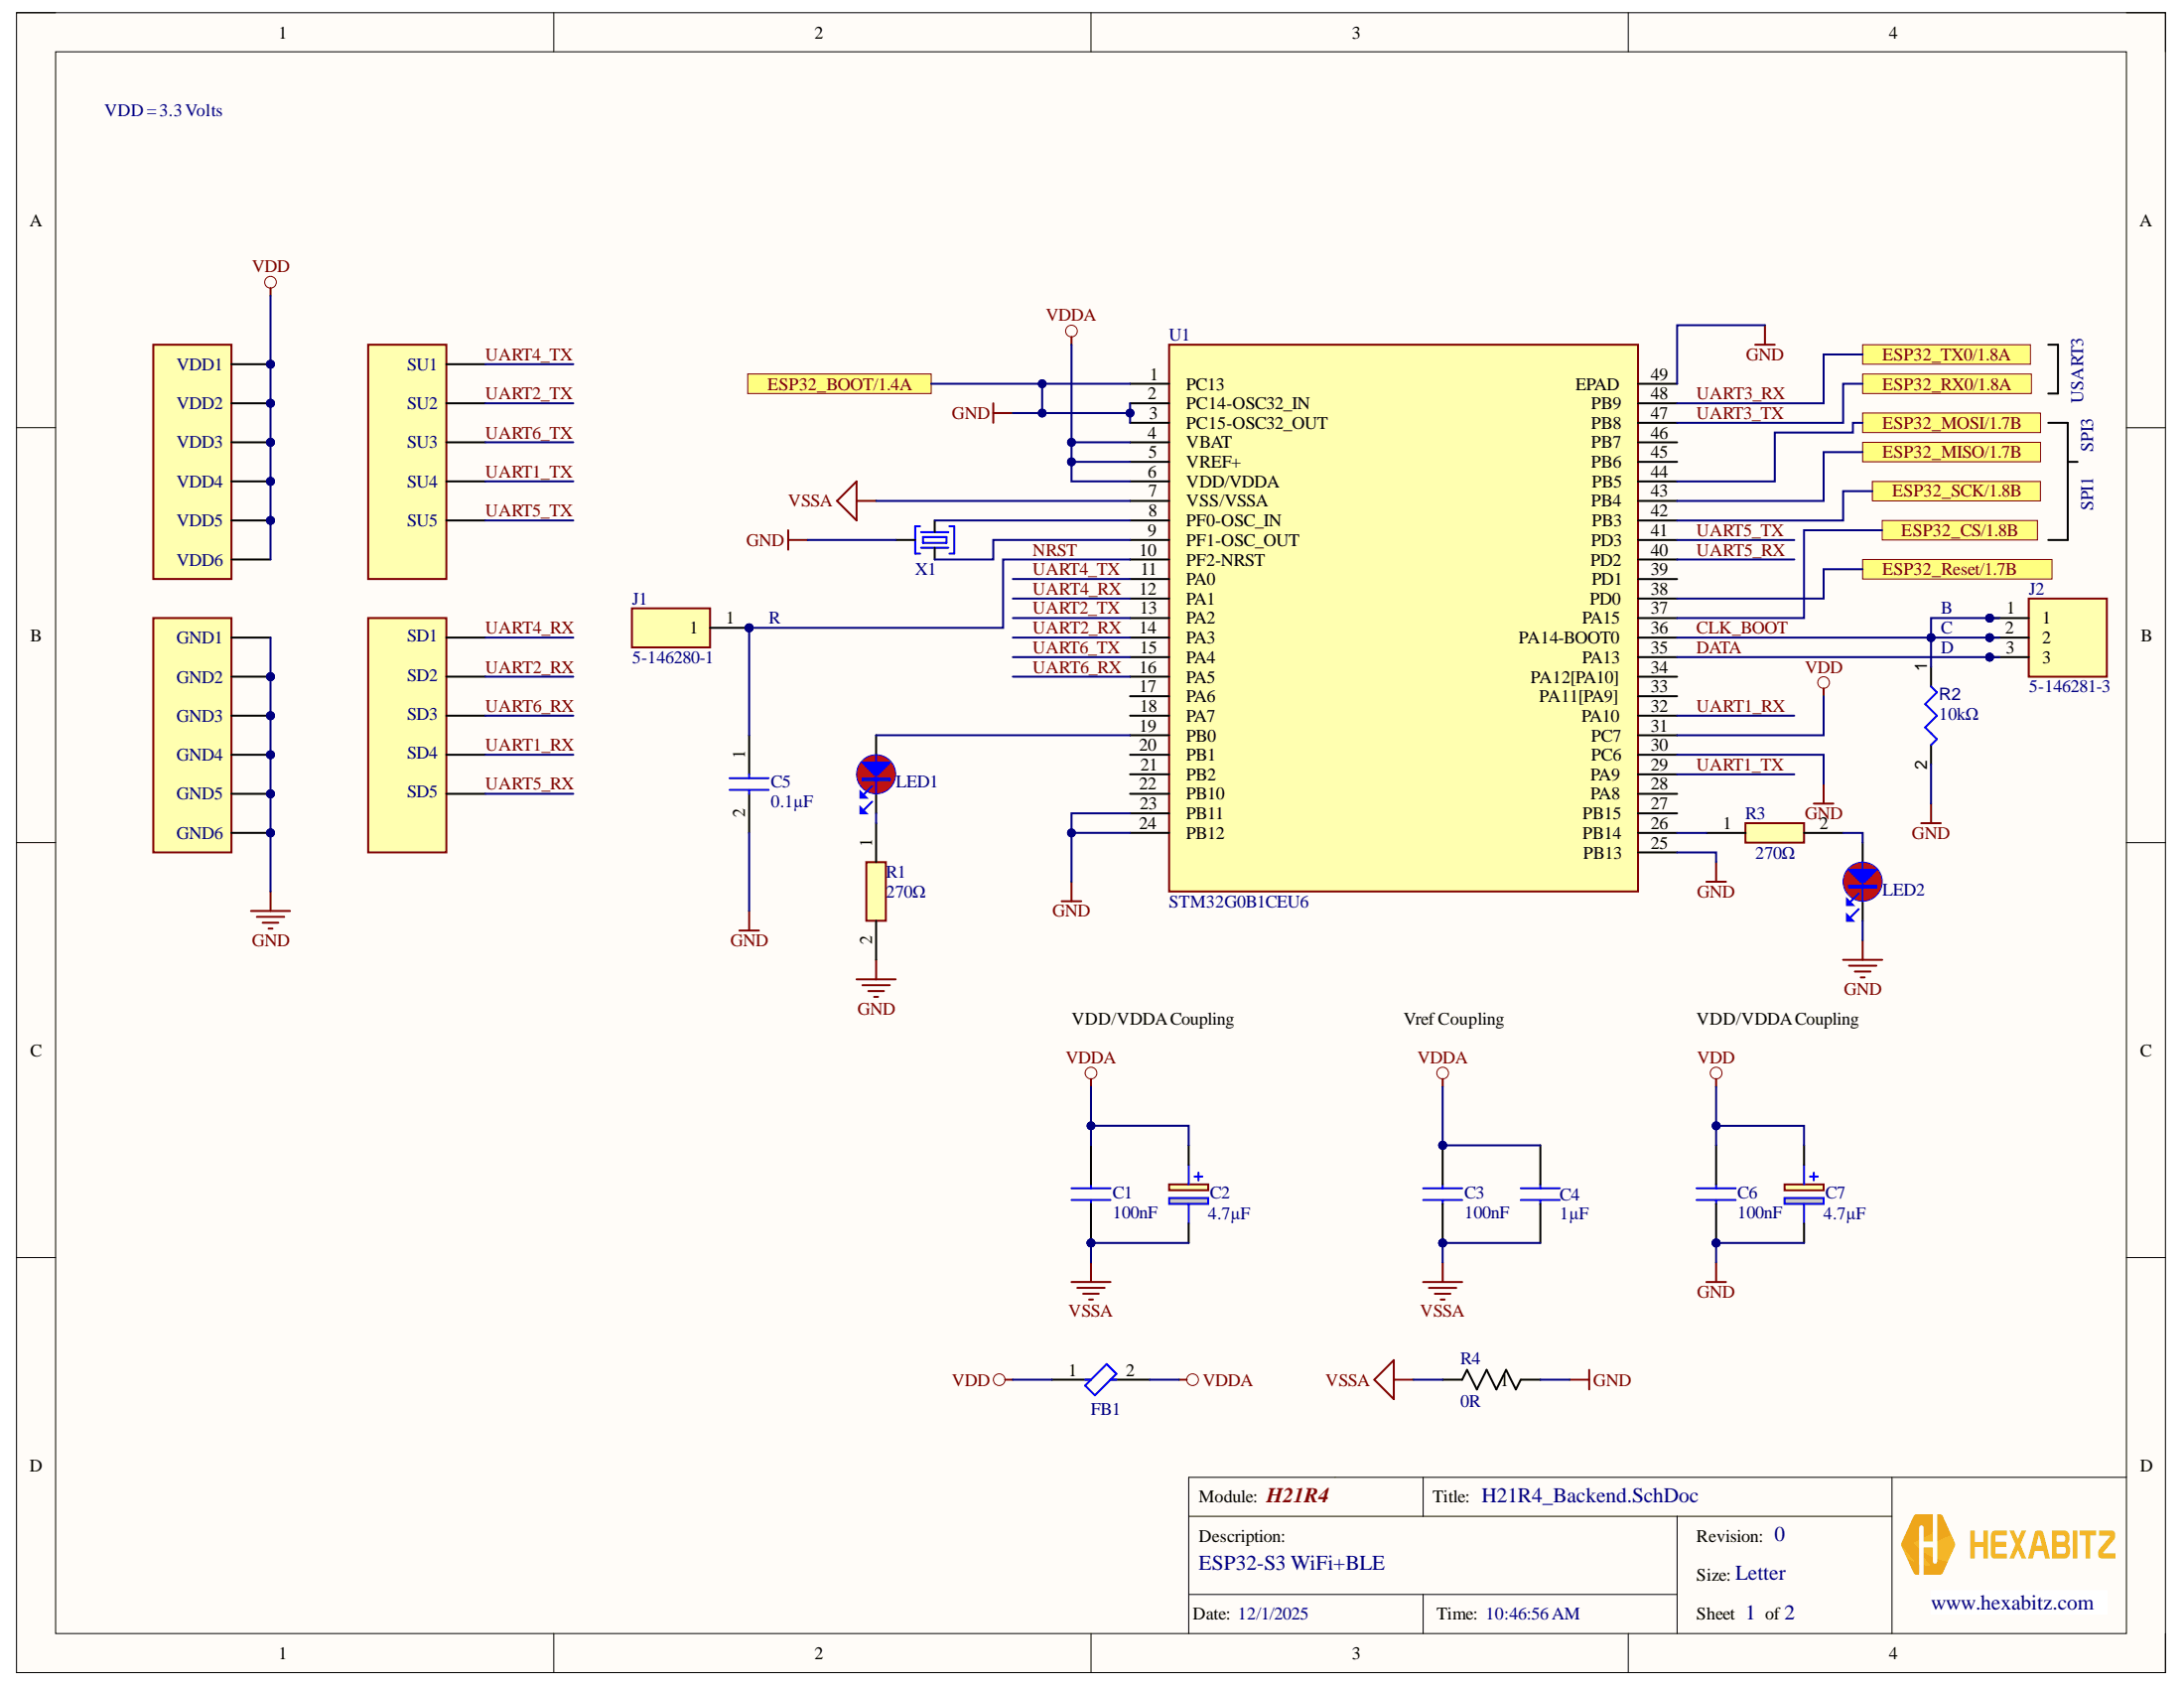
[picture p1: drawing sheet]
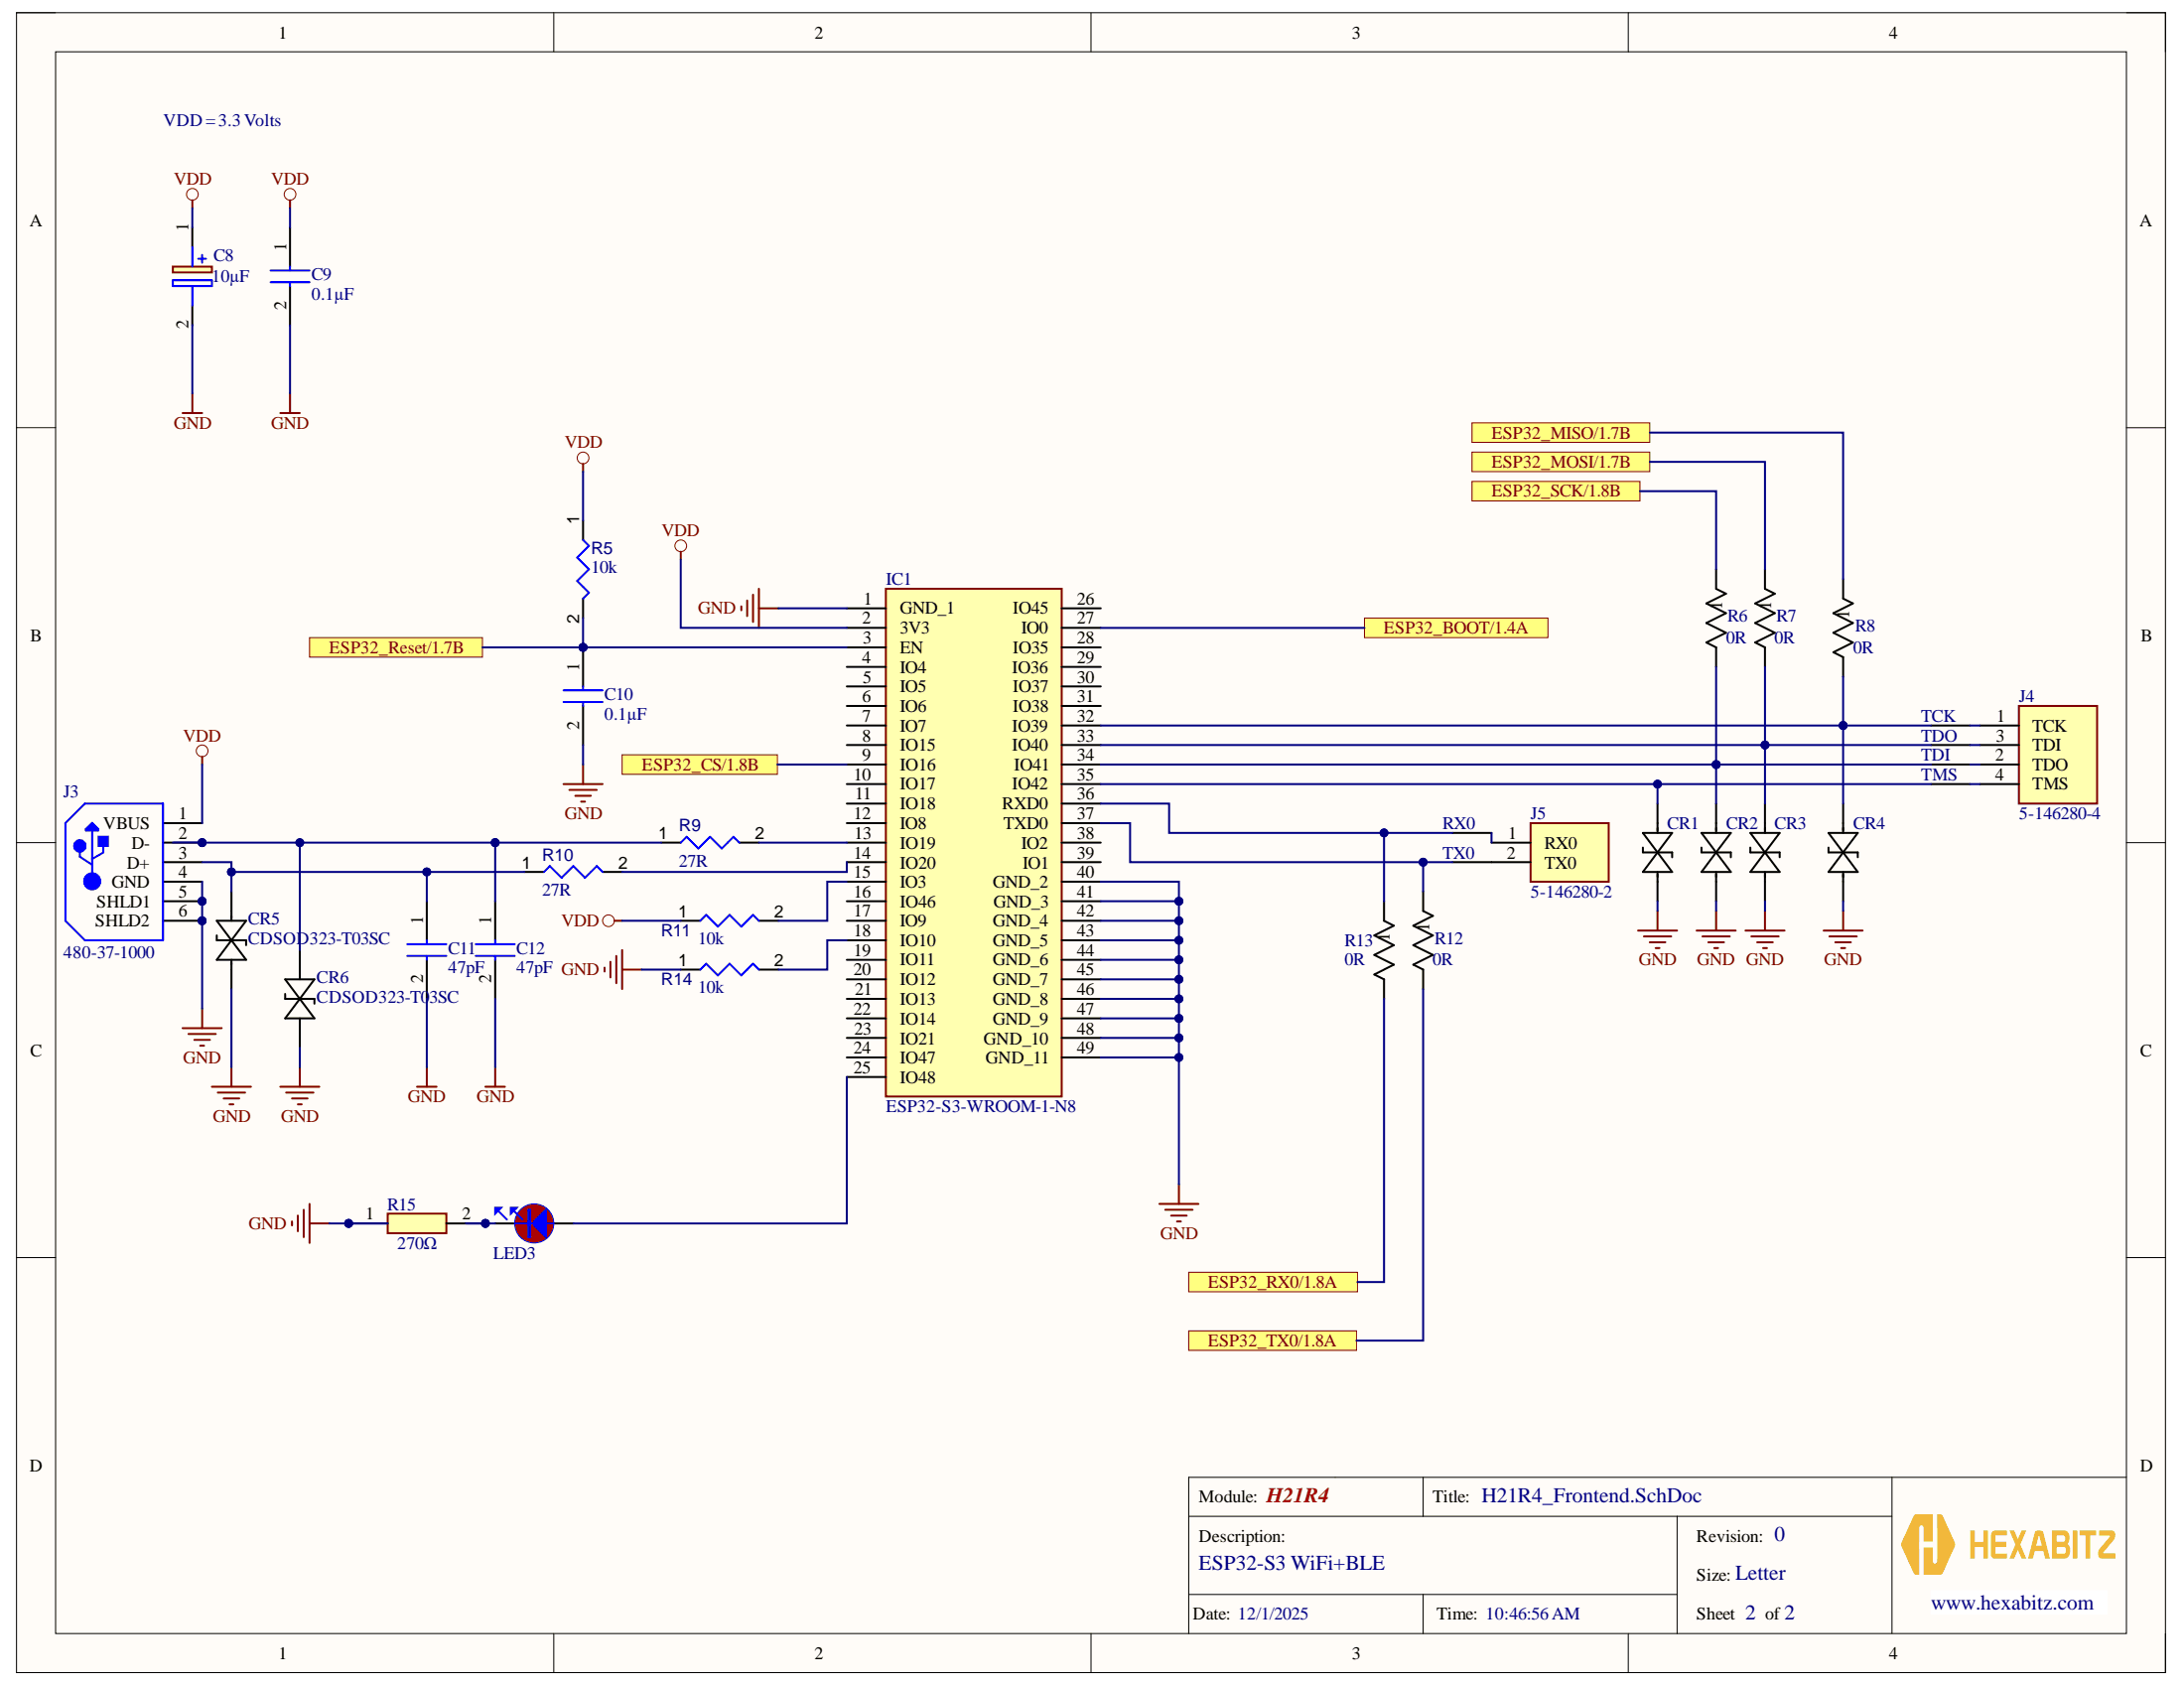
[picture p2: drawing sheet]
# Altium project H21R4.PrjPcb
Module_Description: ESP32-S3 WiFi+BLE; Module_Name: H21R4; revision: 0
2 sheets, 73 parts. Net scope: flat (ports and power ports of the same name join across sheets).
Board file: H21R4.PcbDoc
Sheets:
  H21R4_Frontend.SchDoc
  H21R4_Backend.SchDoc

## Sheet H21R4_Frontend.SchDoc
size Letter; CompanyName: Hexabitz; DocumentNumber: 3; SheetNumber: 2; SheetTotal: 2

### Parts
C8  value 10µF  [CAPPM3528X210N]  (hidden comment: TPSB106K016R0500)
C9  value 0.1µF  [CAPC1608X87N]  (hidden comment: C0603C104K8RAC7867)
C10  value 0.1µF  [CAPC1608X87N]  (hidden comment: C0603C104K8RAC7867)
C11  value 47pF  [CAPC1608X90N]  (hidden comment: CL10C470JB8NNNC)
C12  value 47pF  [CAPC1608X90N]  (hidden comment: CL10C470JB8NNNC)
CR1  CDSOD323-T03SC  [SOD-323_BRN]  (value not drawn)
CR2  CDSOD323-T03SC  [SOD-323_BRN]  (value not drawn)
CR3  CDSOD323-T03SC  [SOD-323_BRN]  (value not drawn)
CR4  CDSOD323-T03SC  [SOD-323_BRN]  (value not drawn)
CR5  CDSOD323-T03SC  [SOD-323_BRN]
CR6  CDSOD323-T03SC  [SOD-323_BRN]
IC1  ESP32-S3-WROOM-1-N8  [ESP32S3WROOM1N8R2]
J3  480-37-1000  [MOLX-480-37-1000_V]
J4  5-146280-4  [HDRV4W77P254_4X1_467X488X821P]
J5  5-146280-2  [HDRV2W77P0X254_1X2_467X234X872P]
LED3  VLMS1300-GS08  [FP-6_541-5092_01-4-MFG]  (value not drawn)
R5  value 10k  [CAPC1508X06N]  (hidden comment: RMCF0603JT10K0)
R6  value 0R  [YAG_AC0402_YAG]  (hidden comment: AC0402JR-070RL)
R7  value 0R  [YAG_AC0402_YAG]  (hidden comment: AC0402JR-070RL)
R8  value 0R  [YAG_AC0402_YAG]  (hidden comment: AC0402JR-070RL)
R9  value 27R  [CAPC1608X06N]  (hidden comment: ERJ-3GEYJ270V)
R10  value 27R  [CAPC1608X06N]  (hidden comment: ERJ-3GEYJ270V)
R11  value 10k  [CAPC1508X06N]  (hidden comment: RMCF0603JT10K0)
R12  value 0R  [YAG_AC0402_YAG]  (hidden comment: AC0402JR-070RL)
R13  value 0R  [YAG_AC0402_YAG]  (hidden comment: AC0402JR-070RL)
R14  value 10k  [CAPC1508X06N]  (hidden comment: RMCF0603JT10K0)
R15  value 270Ω  [ERJ3EKF1000V]  (hidden comment: ERJ-3GEYJ271V)
RX0  HEXABIT_UART_PORT  [HEXABIT_POWER_PORT_U]  (value not drawn)  (no BOM)
TCK  HEXABIT_UART_PORT  [HEXABIT_POWER_PORT_U]  (value not drawn)  (no BOM)
TDI  HEXABIT_UART_PORT  [HEXABIT_POWER_PORT_U]  (value not drawn)  (no BOM)
TDO  HEXABIT_UART_PORT  [HEXABIT_POWER_PORT_U]  (value not drawn)  (no BOM)
TMS  HEXABIT_UART_PORT  [HEXABIT_POWER_PORT_U]  (value not drawn)  (no BOM)
TX0  HEXABIT_UART_PORT  [HEXABIT_POWER_PORT_U]  (value not drawn)  (no BOM)

### Ports
ESP32_BOOT/1.4A, ESP32_CS/1.8B, ESP32_MISO/1.7B, ESP32_MOSI/1.7B, ESP32_Reset/1.7B, ESP32_RX0/1.8A, ESP32_SCK/1.8B, ESP32_TX0/1.8A

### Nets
GND: C8.2(-) C9.2 C10.2 C11.2 C12.2 CR1.2(ANODECATHODE_2) CR2.2(ANODECATHODE_2) CR3.2(ANODECATHODE_2) CR4.2(ANODECATHODE_2) CR5.2(ANODECATHODE_2) CR6.2(ANODECATHODE_2) IC1.1(GND_1) IC1.27(IO0) IC1.40(GND_2) IC1.41(GND_3) IC1.42(GND_4) IC1.43(GND_5) IC1.44(GND_6) IC1.45(GND_7) IC1.46(GND_8) IC1.47(GND_9) IC1.48(GND_10) IC1.49(GND_11) J3.4(GND) J3.5(SHLD1) J3.6(SHLD2) R14.1 R15.1 ; port ESP32_BOOT/1.4A
VDD: C8.1(+) C9.1 IC1.2(3V3) J3.1(VBUS) R5.1 R11.1
UART3_RX: R12.2 ; port ESP32_TX0/1.8A
UART3_TX: R13.2 ; port ESP32_RX0/1.8A
NetC10_1: C10.1 IC1.3(EN) R5.2 ; port ESP32_Reset/1.7B
NetC11_1: C11.1 CR5.1(ANODECATHODE) J3.3(D+) R10.1
NetC12_1: C12.1 CR6.1(ANODECATHODE) J3.2(D-) R9.1
NetCR1_1: CR1.1(ANODECATHODE) IC1.35(IO42)
NetCR2_1: CR2.1(ANODECATHODE) IC1.34(IO41) R6.2
NetCR3_1: CR3.1(ANODECATHODE) IC1.33(IO40) R7.2
NetCR4_1: CR4.1(ANODECATHODE) IC1.32(IO39) R8.2
NetIC1_9: IC1.9(IO16) ; port ESP32_CS/1.8B
NetIC1_13: IC1.13(IO19) R9.2
NetIC1_14: IC1.14(IO20) R10.2
NetIC1_15: IC1.15(IO3) R11.2
NetIC1_18: IC1.18(IO10) R14.2
NetIC1_25: IC1.25(IO48) LED3.2
NetIC1_36: IC1.36(RXD0) R13.1
NetIC1_37: IC1.37(TXD0) R12.1
NetJ4_1: J4.1(TCK) TCK.Pwr_U
NetJ4_2: J4.2(TDO) TDI.Pwr_U
NetJ4_3: J4.3(TDI) TDO.Pwr_U
NetJ4_4: J4.4(TMS) TMS.Pwr_U
NetJ5_1: J5.1(RX0) RX0.Pwr_U
NetJ5_2: J5.2(TX0) TX0.Pwr_U
NetLED3_1: LED3.1 R15.2
NetR6_1: R6.1 ; port ESP32_SCK/1.8B
NetR7_1: R7.1 ; port ESP32_MOSI/1.7B
NetR8_1: R8.1 ; port ESP32_MISO/1.7B

Not connected (* = marked no-connect by the designer): IC1 4(IO4) 5(IO5) 6(IO6) 7(IO7) 8(IO15) 10(IO17) 11(IO18) 12(IO8) 16(IO46) 17(IO9) 19(IO11) 20(IO12) 21(IO13) 22(IO14) 23(IO21) 24(IO47) 26(IO45) 28(IO35) 29(IO36) 30(IO37) 31(IO38) 38(IO2) 39(IO1)

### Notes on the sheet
- VDD = 3.3 Volts

## Sheet H21R4_Backend.SchDoc
size Letter; CompanyName: Hexabitz; DocumentNumber: 2; SheetNumber: 1; SheetTotal: 2

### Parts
C1  value 100nF  [CAPC1608X87N]  (hidden comment: C0603C104K8RAC7867)
C2  value 4.7µF  [CAPPM2012X100N]  (hidden comment: 10TPU4R7MSI)
C3  value 100nF  [CAPC1608X87N]  (hidden comment: C0603C104K8RAC7867)
C4  value 1µF  [CAPC2012X145N]  (hidden comment: CC0805KKX7R7BB105)
C5  value 0.1µF  [CAPC1608X87N]  (hidden comment: C0603C104K8RAC7867)
C6  value 100nF  [CAPC1608X87N]  (hidden comment: C0603C104K8RAC7867)
C7  value 4.7µF  [CAPPM2012X100N]  (hidden comment: 10TPU4R7MSI)
FB1  MMZ1608Y300B  [FP-MMZ1608-0_8-MFG]  (value not drawn)
GND1  HEXABIT_UART_PORT  [HEXABIT_POWER_PORT_D]  (value not drawn)  (no BOM)
GND2  HEXABIT_UART_PORT  [HEXABIT_POWER_PORT_D]  (value not drawn)  (no BOM)
GND3  HEXABIT_UART_PORT  [HEXABIT_POWER_PORT_D]  (value not drawn)  (no BOM)
GND4  HEXABIT_UART_PORT  [HEXABIT_POWER_PORT_D]  (value not drawn)  (no BOM)
GND5  HEXABIT_UART_PORT  [HEXABIT_POWER_PORT_D]  (value not drawn)  (no BOM)
GND6  HEXABIT_UART_PORT  [HEXABIT_POWER_PORT_D]  (value not drawn)  (no BOM)
J1  5-146280-1  [HDRV1W67P0X254_1X1_213X234X821P]
J2  5-146281-3  [HDRV3W96P0X254_1X3_721X234X869P]
LED1  VLMS1300-GS08  [FP-6_541-5092_01-4-MFG]  (value not drawn)
LED2  VLMS1300-GS08  [FP-6_541-5092_01-4-MFG]  (value not drawn)
R1  value 270Ω  [ERJ3EKF1000V]  (hidden comment: ERJ-3GEYJ271V)
R2  value 10kΩ  [RESC1608X55X25ML10T15]  (hidden comment: Resistor 10k +/-1% 0603 100 mW)
R3  value 270Ω  [ERJ3EKF1000V]  (hidden comment: ERJ-3GEYJ271V)
R4  value 0R  [YAG_AC0402_YAG]  (hidden comment: AC0402JR-070RL)
SD1  HEXABIT_UART_PORT  [HEXABIT_UART_PORT_D]  (value not drawn)  (no BOM)
SD2  HEXABIT_UART_PORT  [HEXABIT_UART_PORT_D]  (value not drawn)  (no BOM)
SD3  HEXABIT_UART_PORT  [HEXABIT_UART_PORT_D]  (value not drawn)  (no BOM)
SD4  HEXABIT_UART_PORT  [HEXABIT_UART_PORT_D]  (value not drawn)  (no BOM)
SD5  HEXABIT_UART_PORT  [HEXABIT_UART_PORT_D]  (value not drawn)  (no BOM)
SU1  HEXABIT_UART_PORT  [HEXABIT_UART_PORT_U]  (value not drawn)  (no BOM)
SU2  HEXABIT_UART_PORT  [HEXABIT_UART_PORT_U]  (value not drawn)  (no BOM)
SU3  HEXABIT_UART_PORT  [HEXABIT_UART_PORT_U]  (value not drawn)  (no BOM)
SU4  HEXABIT_UART_PORT  [HEXABIT_UART_PORT_U]  (value not drawn)  (no BOM)
SU5  HEXABIT_UART_PORT  [HEXABIT_UART_PORT_U]  (value not drawn)  (no BOM)
U1  STM32G0B1CEU6  [QFN50P700X700X65-49N-D]
VDD1  HEXABIT_UART_PORT  [HEXABIT_POWER_PORT_U]  (value not drawn)  (no BOM)
VDD2  HEXABIT_UART_PORT  [HEXABIT_POWER_PORT_U]  (value not drawn)  (no BOM)
VDD3  HEXABIT_UART_PORT  [HEXABIT_POWER_PORT_U]  (value not drawn)  (no BOM)
VDD4  HEXABIT_UART_PORT  [HEXABIT_POWER_PORT_U]  (value not drawn)  (no BOM)
VDD5  HEXABIT_UART_PORT  [HEXABIT_POWER_PORT_U]  (value not drawn)  (no BOM)
VDD6  HEXABIT_UART_PORT  [HEXABIT_POWER_PORT_U]  (value not drawn)  (no BOM)
X1  CSTCE8M00G52Z-R0  [XTALL_CSTCE8M00G52]  (value not drawn)

### Ports
ESP32_BOOT/1.4A, ESP32_CS/1.8B, ESP32_MISO/1.7B, ESP32_MOSI/1.7B, ESP32_Reset/1.7B, ESP32_RX0/1.8A, ESP32_SCK/1.8B, ESP32_TX0/1.8A

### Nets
GND: C5.2 C6.1 C7.2(-) GND1.Pwr_D GND2.Pwr_D GND3.Pwr_D GND4.Pwr_D GND5.Pwr_D GND6.Pwr_D LED2.1 R1.2 R2.2 R4.1 U1.1(PC13) U1.2(PC14-OSC32_IN) U1.3(PC15-OSC32_OUT) U1.23(PB11) U1.24(PB12) U1.25(PB13) U1.30(PC6) U1.49(EPAD) X1.P$2 ; port ESP32_BOOT/1.4A
VDD: C6.2 C7.1(+) FB1.1 U1.31(PC7) VDD1.Pwr_U VDD2.Pwr_U VDD3.Pwr_U VDD4.Pwr_U VDD5.Pwr_U VDD6.Pwr_U
VDDA: C1.2 C2.1(+) C3.2 C4.1 FB1.2 U1.4(VBAT) U1.5(VREF+) U1.6(VDD/VDDA)
VSSA: C1.1 C2.2(-) C3.1 C4.2 R4.2 U1.7(VSS/VSSA)
CLK_BOOT: J2.1 J2.2 R2.1 U1.36(PA14-BOOT0)
DATA: J2.3 U1.35(PA13)
NRST: C5.1 J1.1 U1.10(PF2-NRST)
UART1_RX: SD4.UART_D U1.32(PA10)
UART1_TX: SU4.UART_U U1.29(PA9)
UART2_RX: SD2.UART_D U1.14(PA3)
UART2_TX: SU2.UART_U U1.13(PA2)
UART3_RX: U1.48(PB9) ; port ESP32_TX0/1.8A
UART3_TX: U1.47(PB8) ; port ESP32_RX0/1.8A
UART4_RX: SD1.UART_D U1.12(PA1)
UART4_TX: SU1.UART_U U1.11(PA0)
UART5_RX: SD5.UART_D U1.40(PD2)
UART5_TX: SU5.UART_U U1.41(PD3)
UART6_RX: SD3.UART_D U1.16(PA5)
UART6_TX: SU3.UART_U U1.15(PA4)
NetC10_1: U1.38(PD0) ; port ESP32_Reset/1.7B
NetIC1_9: U1.37(PA15) ; port ESP32_CS/1.8B
NetLED1_1: LED1.1 R1.1
NetLED1_2: LED1.2 U1.19(PB0)
NetLED2_2: LED2.2 R3.2
NetR3_1: R3.1 U1.26(PB14)
NetR6_1: U1.42(PB3) ; port ESP32_SCK/1.8B
NetR7_1: U1.44(PB5) ; port ESP32_MOSI/1.7B
NetR8_1: U1.43(PB4) ; port ESP32_MISO/1.7B
NetU1_8: U1.8(PF0-OSC_IN) X1.P$1
NetU1_9: U1.9(PF1-OSC_OUT) X1.P$3

Not connected (* = marked no-connect by the designer): U1 17(PA6) 18(PA7) 20(PB1) 21(PB2) 22(PB10) 27(PB15) 28(PA8) 33(PA11[PA9]) 34(PA12[PA10]) 39(PD1) 45(PB6) 46(PB7)

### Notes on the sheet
- VDD = 3.3 Volts
- USART3
- SPI3
- SPI1
- (near J1) R
- B
- C
- (near R2) D
- VDD/VDDA Coupling
- Vref Coupling

## Nets that join several sheets
GND: H21R4_Frontend (28 pins), H21R4_Backend (22 pins)
VDD: H21R4_Frontend (6 pins), H21R4_Backend (10 pins)
NetC10_1: H21R4_Frontend (C10.1 IC1.3 R5.2), H21R4_Backend (U1.38)
NetIC1_9: H21R4_Frontend (IC1.9), H21R4_Backend (U1.37)
NetR6_1: H21R4_Frontend (R6.1), H21R4_Backend (U1.42)
NetR7_1: H21R4_Frontend (R7.1), H21R4_Backend (U1.44)
NetR8_1: H21R4_Frontend (R8.1), H21R4_Backend (U1.43)
UART3_RX: H21R4_Frontend (R12.2), H21R4_Backend (U1.48)
UART3_TX: H21R4_Frontend (R13.2), H21R4_Backend (U1.47)
